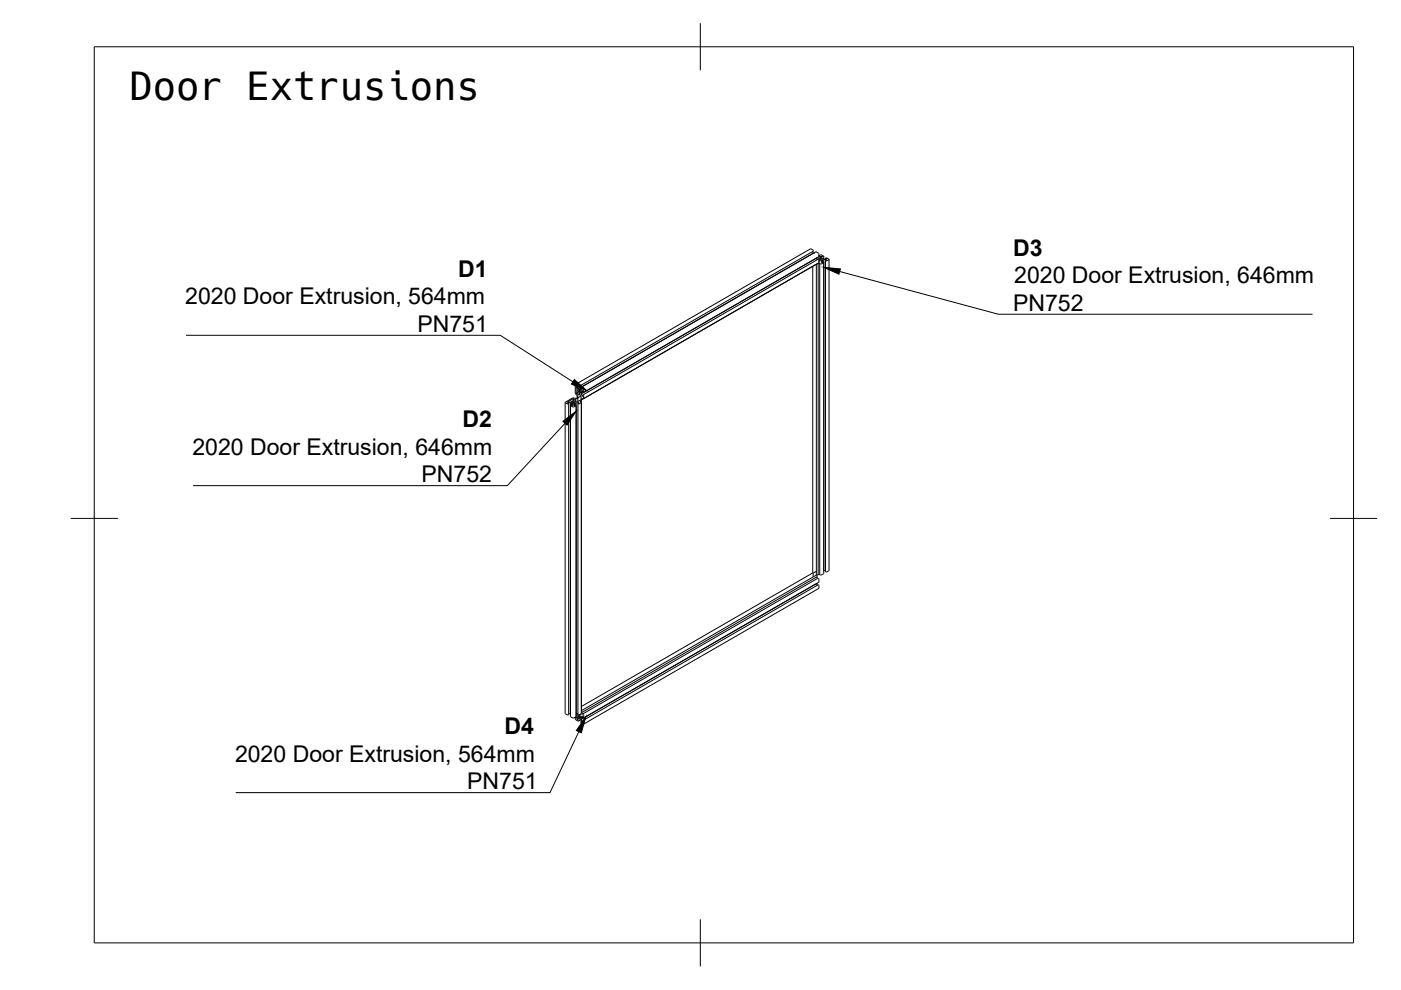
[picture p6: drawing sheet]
<svg xmlns="http://www.w3.org/2000/svg" width="297mm" height="210mm" viewBox="0 0 297 210" stroke-linecap="round" stroke-linejoin="round" font-family="sans-serif">
<!-- layer: Visible -->
<g fill="none" stroke="#000" stroke-width=".21">
<path d="M172.3 53.4l.2 .3M172.3 56.5l.1 65M172.5 53.1l-.6-.4-49.9 28.8M172.5 53.1v.1l-49.9 28.8M172.5 53.7h.1M173 53.4l-50.4 29.1M173 53.4l.6 .4M173 53.4h.1M173.1 54.7h.1M173.1 56v65.9M173.2 56l-49.9 28.8v66M173.2 55.9v.1"/>
<path d="M173.5 55.9l-.3 .1M173.5 55.9h.3M173.5 55.9v65.9M173.6 54.2l.5-.2 .5 .3M173.6 55.4l.1 .1M173.6 55.1v.5h.1M173.6 53.8v.6l-50.4 29.1M173.6 55.2h.2l-.2 .2M173.6 55.7l-49.9 28.8M173.6 54.4h.1M173.6 55.1l-.1-.1-49.9 28.7M173.7 55h.1"/>
<path d="M173.7 55.5v.1M173.8 55h.1M173.8 55l.2 .2M173.8 55.9v65.9M173.9 54.3v.3l-.7 .4-.1-.3M173.9 54.3v.4M173.9 54.3l-.8 .5M174 54.8v.4M174 54.8h.1M174 55.2h.1M174 54.8l-.2 .2M174.1 54.8v.4"/>
<path d="M174.1 54.8l.3 .2-.3 .2M174.2 54.3l-.1 .3 .6 .3M174.2 54.3l.3 .1M174.2 54.3v.4M174.3 55h.1M174.3 55.2v.4M174.4 55.2v.4M174.4 55.2h-.1M174.5 55.2v.4l-.3 .1-.1-.4 .2-.1M174.5 55.2h-.1M174.5 55.6h.1M174.5 55.6h.2"/>
<path d="M174.6 54.3l-.1 .1M174.6 55.7l-.5 .3-.3-.1M174.6 54.3v.6M174.7 54.3h.1M174.7 55h.5M174.7 55l-.1 66.6M174.7 55l-.2 .2M175 54.8v.1M175 54.7l.2-.1 .6 .4-.6 .3h-.2l.1 65.9M175 54.8l.3 .1h-.6M175.1 54.7v.1M175.1 55.2v.1"/>
<path d="M175.2 55l-.2 .2M175.2 55v.2M175.8 55v65.9M119.8 85.3l.1 66M119.9 85.4l.5 .3 .2-.1-.2-.2M119.9 85.3v.1M120.4 85.4h.5M120.4 85.4v.1M120.6 85.6v65.9l-.2 .1M120.9 85.4l.2 .1M120.9 85.4v65.9M120.9 86v65.9"/>
<path d="M121 86l.5 .3M121.1 85.9l-.2 .1M121.1 85.5h.1M121.1 85.5v.4M121.2 85.5v.1M121.2 85.5v.5M121.2 85.6l.3 .1v.3l-.4-.1M121.2 85.3v.1M121.2 85.4l.3 .1M121.5 84.4l-1.6 .9M121.5 84.3h.1M121.5 85.1v.4"/>
<path d="M121.5 85.1h.1M121.5 85.5h.1M121.5 85.1l-.3 .2M121.5 84.5l-1.2 .7 .6 .1 .7-.5M121.5 84.5l.3 .1M121.5 84.5v.4M121.6 84.8v.1M121.6 85.1l.3 .2M121.6 85.1v.4M121.8 84.7l-.2 .1M121.8 84.6v.1M121.9 85.4l-.3 .1"/>
<path d="M121.9 85.3v.1M121.9 85.6l-.3 .1v.3l.4-.1M121.9 85.5v.1M121.9 85.5v.5M121.9 85.5h.1M121.9 85.5v.4M122 85.9l.2 .1-.7 .3M122 84.9l-.2 .2 .4-.1M122 84.9v.3M122 84.9h.1M122 83.6l.5 .7M122 81.5l.6 .3"/>
<path d="M122.1 81.5v2.1M122.2 83.4l.2 .1M122.2 85.4h.5M122.2 85.4l-.3 .1M122.2 85.4v66.8M122.3 85l.2 .1M122.3 82l.3 .5M122.4 82h-.1M122.4 83.3h.1M122.4 83.3v.2M122.5 83.3v-.8l-.3-.5v1.4M122.5 84.3h.1"/>
<path d="M122.5 85.1h.1M122.5 84.3l-.6 .5 .1 .1M122.5 83.2l-.3 .2M122.5 83.3h-.1M122.5 84.3v.1M122.5 84.3l-.9 .1M122.5 83.6v1.5M122.5 85.6l.2 .1M122.5 85.6v65.9M122.6 83.6l.1 .1M122.6 83.6h-.1M122.6 81.8v.1"/>
<path d="M122.6 81.9v.1h-.3M122.6 82.5l.2 .1M122.7 83.1v.1M122.7 85.4l-.1 .2M122.7 85.4v.1M122.8 82.6h.1M122.9 82.6l.3-.2-.3 .2M122.9 82.6h.1M122.9 82.6l.2 .2 .3-.2-.3-.4 .6 .3v.7M123 83.5l.1 .4M123 83.5l-.3 .2M123 83.5l-.2-.1-.1 .2"/>
<path d="M123 82.9l-.3 .2M123 82.9v.1M123 82.9l-.3-.2v.4M123 83l-.3 .1 .3 .2M123 83.3h.1M123 83v.3M123.2 83.9h.1M123.2 82.2h-.1M123.2 82.4l-.4 .2M123.2 83.2v.1M123.2 84v.7M123.2 84l-.7 .3"/>
<path d="M123.2 83.3v.2M123.2 83.2h.1M123.2 83.5l.3 .5M123.2 84.8h.1M123.2 84.8v.1M123.2 84.8l-.7 .3M123.3 84.9l-.2 .1 .1 .4-.5 .3M123.3 85.3l-.1 66M123.5 83.8v.2M123.5 83l-.3 .2M123.5 83.1l-.3 .2M123.5 83.9v.1"/>
<path d="M123.6 83.8h.1M123.7 83.8v.7l-.2-.1-.3 .3M123.8 83.2l-.2-.1-.1-.3-.3 .1v.3M172.3 121.5l-49 28.3M172.3 121.5h.1M172.4 121.5h.1M172.4 121.5v.8M173.1 121.9h.1M173.1 121.1l-.7 .4M173.1 121.9l-49.8 28.8M173.1 123.8h.1M173.1 123.8l.2 .3"/>
<path d="M173.1 123.8l-49.9 28.7M173.1 121.9l.1 .4M173.2 122.3l.2 .3M173.2 122.3l-49.9 28.8M173.4 122.6l.2 .2M173.4 122.6l-49.9 28.8M173.5 121.8l-.4 .1M173.5 121.8h.3M173.5 124l-49.9 28.8M173.5 124l.1 .1v.6M173.5 124h.1M173.6 124.7l-49.9 28.8"/>
<path d="M173.6 123.4l-49.8 28.8-.1-.7-.2-.1M173.6 122.8v.6M174.6 121.6l-.5 .3-.3-.1M174.6 121h.4M174.7 121.6h.1M175.7 121l-.5 .3-.2-.1M175.8 120.9l-.1 .1M119.9 151.3l.5 .3M120.4 151.6h.1M120.6 151.3h.3M120.9 151.9l.1 .1M120.9 151.9l.6 .3"/>
<path d="M122 152v.5M122 152.4l.6 .5 .5-.3M122.2 151.9l-.7 .3M122.2 151.3h.1M122.2 151.3h.3M122.3 152.6l.3 .1M122.3 152.6l.3-.3 .5 .3M122.5 151.3v.8l-.3 .1M122.5 152l-.3 .2M122.5 151.5l.2 .1M122.6 151.5h.1M122.6 152.7h.1"/>
<path d="M122.6 152.7v.2M122.6 152.9h.1M122.7 151.6h.1M122.7 152.4l-.4 .2M122.7 152.1l.1 .1M122.7 151.8v.3M122.7 151.8h.1M122.8 151.7l.2 .2M122.8 151.7l-.1 .1M122.8 151.6l.1 .1M123 151.5v.2M123 151.6l-.1 .1"/>
<path d="M123 151.9l-.3 .2M123 151.9l.1 .4-.3-.1M123 152l-.3 .2M123.1 152.6l.3 .6-.3-.2M123.2 152.2v.1M123.2 151.3v.2l-.2-.1M123.2 151.3l-.5 .3M123.2 152.3v.2M123.2 152.5l.3 .5M123.2 152.2h.1M123.3 150.7l.1 .2M123.3 152.9l-.2 .1"/>
<path d="M123.3 151.1l.2 .3M123.3 150.9v.2M123.6 152.1l-.1-.3-.3 .1v.3M123.6 152.8l-.1 .2M123.6 153h-.1M123.6 152.1l-.4 .2M123.6 152l-.4 .2M123.6 152.1l.2 .1M123.6 152.8l.2 .1-.1 .6-.6-.5M123.6 152.8h.1"/>
</g>
<!-- layer: Border -->
<path d="M20 9.9h267v190h-267zM148.5 4.9v10M15 109.9h10M282 109.9h10M148.5 194.9v10" fill="none" stroke="#000" stroke-width=".21"/>
<!-- layer: Annotations -->
<path d="M174.6 56.7l3.6 .3-.3 1.1zM119.4 89.3l2.8-2.1-2 2.9zM121.8 80.5l2.6 2.3-3.2-1.4zM124.2 152l-.9 3.4-1.1-.5z" fill="#000" stroke="#000" stroke-width=".21"/>
<path d="M178 57.6l33.7 9h66.6M39.4 71.1h66.7l15.4 9.9M119.8 89.7l-12.2 13.3h-66.7M122.7 155.1l-6.1 13h-66.6" fill="none" stroke="#000" stroke-width=".21"/>
<text font-size="8.2" x="27.5" y="21.2">Door Extrusions</text>
<g font-size="4.9">
<text x="97.1" y="58.7">D1</text>
<text x="214.8" y="54.2">D3</text>
<text x="39.3" y="64.5">2020 Door Extrusion, 564mm</text>
<text x="214.8" y="65.9">PN752</text>
<text x="215" y="60.1">2020 Door Extrusion, 646mm</text>
<text x="88.5" y="70.4">PN751</text>
<text x="98.1" y="90.6">D2</text>
<text x="40.8" y="96.4">2020 Door Extrusion, 646mm</text>
<text x="89.4" y="102.3">PN752</text>
<text x="107" y="155.7">D4</text>
<text x="49.8" y="161.5">2020 Door Extrusion, 564mm</text>
<text x="99.1" y="167.4">PN751</text>
</g>
</svg>
